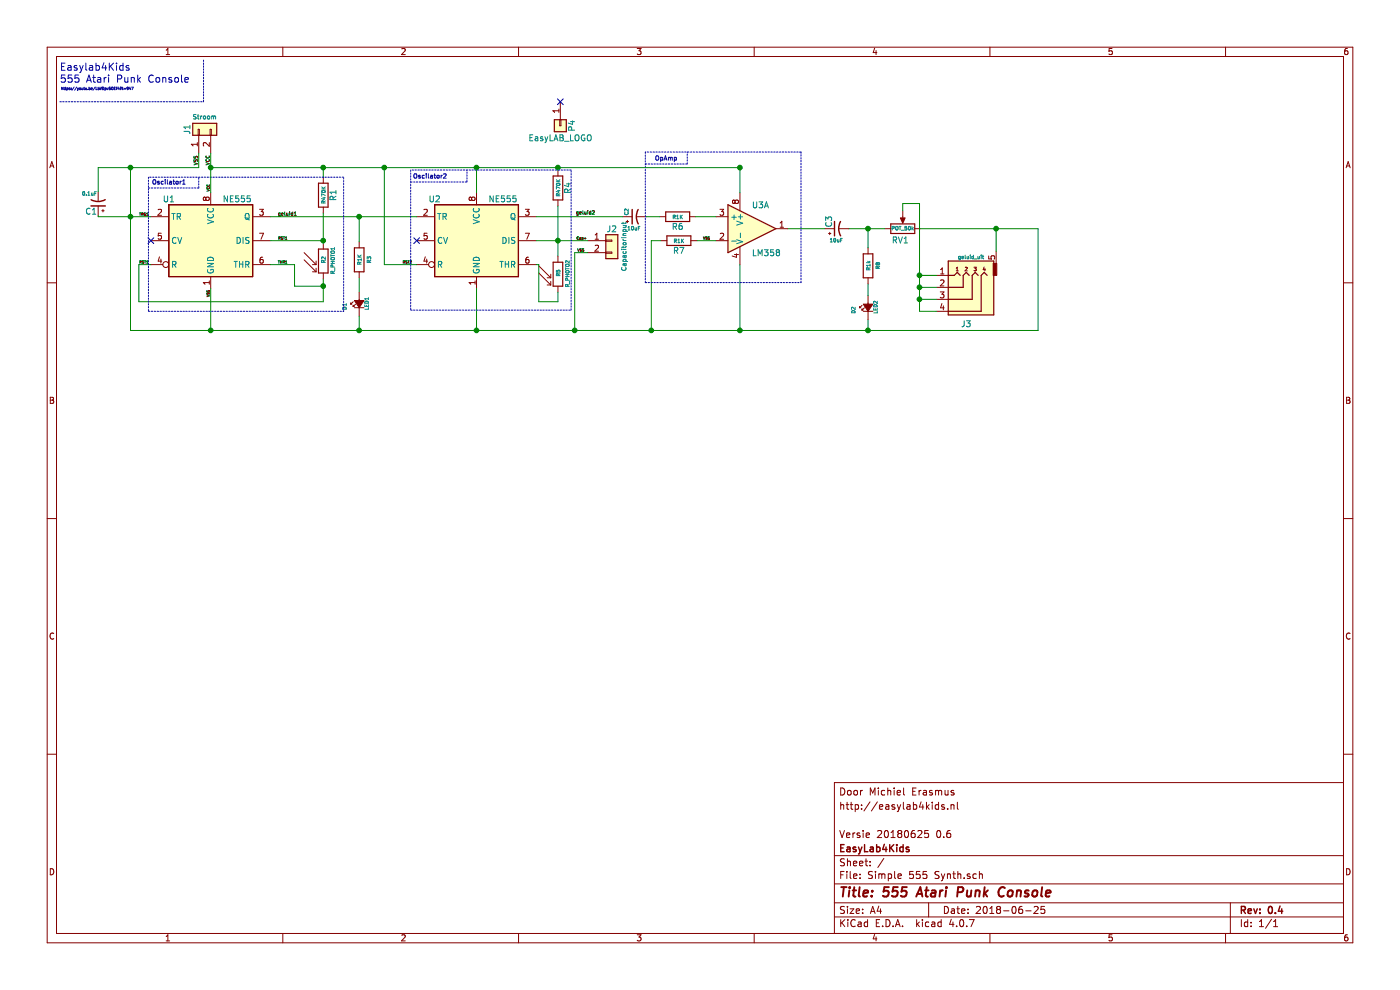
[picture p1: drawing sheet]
EESchema Schematic File Version 2
LIBS:Simple 555 Synth-rescue
LIBS:power
LIBS:device
LIBS:transistors
LIBS:conn
LIBS:linear
LIBS:regul
LIBS:74xx
LIBS:cmos4000
LIBS:adc-dac
LIBS:memory
LIBS:xilinx
LIBS:microcontrollers
LIBS:dsp
LIBS:microchip
LIBS:analog_switches
LIBS:motorola
LIBS:texas
LIBS:intel
LIBS:audio
LIBS:interface
LIBS:digital-audio
LIBS:philips
LIBS:display
LIBS:cypress
LIBS:siliconi
LIBS:opto
LIBS:atmel
LIBS:contrib
LIBS:valves
LIBS:trs_jack
LIBS:opamps
LIBS:conn_mics
LIBS:Pappavis_logo_2klr
LIBS:Sovjet_simpits_logo01
LIBS:Simple 555 Synth-cache
EELAYER 25 0
EELAYER END
$Descr A4 11693 8268
encoding utf-8
Sheet 1 1
Title "555 Atari Punk Console"
Date "2018-06-25"
Rev "0.4"
Comp "EasyLab4Kids"
Comment1 "Versie 20180625 0.6"
Comment2 ""
Comment3 "http://easylab4kids.nl"
Comment4 "Door Michiel Erasmus"
$EndDescr
Text Notes 500  600  0    60   ~ 0
Easylab4Kids
Text Notes 500  700  0    60   ~ 0
555 Atari Punk Console
$Comp
L Conn_01x01 P4
U 1 1
P 4680 1050
F 0 "P4" H 4680 1150 50  0000 C CNN
F 1 "EasyLAB_LOGO" V 4780 1050 50  0000 C CNN
F 2 "swartskaap@gmail:LOGO-sovjetSimpits" H 4680 1050 50  0001 C CNN
F 3 "" H 4680 1050 50  0000 C CNN
	1    4680 1050
	0    1    1    0   
$EndComp
NoConn ~ 7570 -470
NoConn ~ 4680 850 
$Comp
L NE555 U1
U 1 1
P 1760 2010
F 0 "U1" H 1360 2360 50  0000 L CNN
F 1 "NE555" H 1860 2360 50  0000 L CNN
F 2 "w_pth_circuits:dil_8-300_socket" H 1760 2010 50  0001 C CNN
F 3 "" H 1760 2010 50  0001 C CNN
	1    1760 2010
	1    0    0    -1  
$EndComp
$Comp
L NE555 U2
U 1 1
P 3980 2010
F 0 "U2" H 3580 2360 50  0000 L CNN
F 1 "NE555" H 4080 2360 50  0000 L CNN
F 2 "w_pth_circuits:dil_8-300_socket" H 3980 2010 50  0001 C CNN
F 3 "" H 3980 2010 50  0001 C CNN
	1    3980 2010
	1    0    0    -1  
$EndComp
$Comp
L CP1_Small C1
U 1 1
P 820 1700
F 0 "C1" H 830 1770 50  0000 L CNN
F 1 "0.1uF" H 830 1620 30  0000 L CNN
F 2 "Capacitors_ThroughHole:C_Radial_D5_L11_P2.5" H 820 1700 50  0001 C CNN
F 3 "" H 820 1700 50  0001 C CNN
	1    820  1700
	-1   0    0    1   
$EndComp
$Comp
L CP1_Small C3
U 1 1
P 6990 1910
F 0 "C3" H 7000 1980 50  0000 L CNN
F 1 "10uF" V 6890 1860 30  0000 L CNN
F 2 "Capacitors_ThroughHole:C_Radial_D5_L11_P2.5" H 6990 1910 50  0001 C CNN
F 3 "" H 6990 1910 50  0001 C CNN
	1    6990 1910
	0    -1   -1   0   
$EndComp
$Comp
L Conn_01x02 J1
U 1 1
P 1660 1080
F 0 "J1" H 1660 1180 50  0000 C CNN
F 1 "Stroom" V 1760 1030 38  0000 C CNN
F 2 "Socket_Strips:Socket_Strip_Angled_1x02" H 1660 1080 50  0001 C CNN
F 3 "" H 1660 1080 50  0001 C CNN
	1    1660 1080
	0    -1   -1   0   
$EndComp
Text Label 1660 1380 1    29   ~ 0
VSS
Text Label 1760 1380 1    29   ~ 0
VCC
$Comp
L R_PHOTO R2
U 1 1
P 2700 2180
F 0 "R2" V 2700 2160 30  0000 L CNN
F 1 "R_PHOTO1" V 2760 2070 30  0000 L TNN
F 2 "w_pth_resistors:RC07" V 2750 1930 50  0001 L CNN
F 3 "" H 2700 2130 50  0001 C CNN
	1    2700 2180
	1    0    0    -1  
$EndComp
NoConn ~ 1260 2010
Text Label 2320 1810 0    29   ~ 0
geluid1
Text Label 1760 2480 1    21   ~ 0
VSS
Text Label 1760 1600 1    21   ~ 0
VCC
$Comp
L R R1
U 1 1
P 2700 1630
F 0 "R1" V 2780 1630 50  0000 C CNN
F 1 "R470K" V 2700 1630 30  0000 C CNN
F 2 "w_pth_resistors:RC07" V 2630 1630 50  0001 C CNN
F 3 "" H 2700 1630 50  0001 C CNN
	1    2700 1630
	1    0    0    -1  
$EndComp
Text Notes 510  760  0    21   ~ 0
https://youtu.be/LbVDpv5OEf4?t=947
Text Label 1240 1810 2    21   ~ 0
TRG1
$Comp
L Conn_01x02 J2
U 1 1
P 5110 2010
F 0 "J2" H 5110 2110 50  0000 C CNN
F 1 "CapacitorInput" V 5210 1960 38  0000 C CNN
F 2 "Socket_Strips:Socket_Strip_Straight_1x02" H 5110 2010 50  0001 C CNN
F 3 "" H 5110 2010 50  0001 C CNN
	1    5110 2010
	1    0    0    -1  
$EndComp
Text Label 4880 2110 2    21   ~ 0
VSS
Text Label 4900 2010 2    21   ~ 0
Cap+
NoConn ~ 3480 2010
$Comp
L R R4
U 1 1
P 4660 1570
F 0 "R4" V 4740 1570 50  0000 C CNN
F 1 "R470K" V 4660 1570 30  0000 C CNN
F 2 "w_pth_resistors:RC07" V 4590 1570 50  0001 C CNN
F 3 "" H 4660 1570 50  0001 C CNN
	1    4660 1570
	1    0    0    -1  
$EndComp
Text Label 1240 2210 2    21   ~ 0
RST1
Text Label 2400 2010 2    21   ~ 0
RST1
Text Label 2400 2210 2    21   ~ 0
THR1
Text Label 3440 2210 2    21   ~ 0
RST2
$Comp
L LM358 U3
U 1 1
P 6280 1910
F 0 "U3" H 6280 2110 50  0000 L CNN
F 1 "LM358" H 6280 1710 50  0000 L CNN
F 2 "w_pth_circuits:dil_8-300_socket" H 6280 1910 50  0001 C CNN
F 3 "" H 6280 1910 50  0001 C CNN
	1    6280 1910
	1    0    0    -1  
$EndComp
$Comp
L R R6
U 1 1
P 5660 1810
F 0 "R6" V 5740 1810 50  0000 C CNN
F 1 "R1K" V 5660 1810 30  0000 C CNN
F 2 "w_pth_resistors:RC07" V 5590 1810 50  0001 C CNN
F 3 "" H 5660 1810 50  0001 C CNN
	1    5660 1810
	0    1    1    0   
$EndComp
$Comp
L R R7
U 1 1
P 5670 2010
F 0 "R7" V 5750 2010 50  0000 C CNN
F 1 "R1K" V 5670 2010 30  0000 C CNN
F 2 "w_pth_resistors:RC07" V 5600 2010 50  0001 C CNN
F 3 "" H 5670 2010 50  0001 C CNN
	1    5670 2010
	0    1    1    0   
$EndComp
Text Label 5930 2010 2    21   ~ 0
VSS
Text Label 4810 1800 0    29   ~ 0
geluid2
$Comp
L R R3
U 1 1
P 3000 2170
F 0 "R3" V 3080 2170 30  0000 C CNN
F 1 "R1K" V 3000 2170 30  0000 C CNN
F 2 "w_pth_resistors:RC07" V 2930 2170 50  0001 C CNN
F 3 "" H 3000 2170 50  0001 C CNN
	1    3000 2170
	1    0    0    -1  
$EndComp
$Comp
L LED_Small_ALT D1
U 1 1
P 3000 2540
F 0 "D1" H 2950 2665 30  0000 L CNN
F 1 "LED1" H 2950 2480 30  0000 L CNN
F 2 "LEDs:LED_D3.0mm" V 3000 2540 50  0001 C CNN
F 3 "" V 3000 2540 50  0001 C CNN
	1    3000 2540
	0    -1   -1   0   
$EndComp
$Comp
L R_PHOTO R5
U 1 1
P 4660 2290
F 0 "R5" V 4660 2270 30  0000 L CNN
F 1 "R_PHOTO2" V 4720 2180 30  0000 L TNN
F 2 "w_pth_resistors:RC07" V 4710 2040 50  0001 L CNN
F 3 "" H 4660 2240 50  0001 C CNN
	1    4660 2290
	1    0    0    -1  
$EndComp
$Comp
L CP1_Small C2
U 1 1
P 5300 1810
F 0 "C2" H 5310 1880 30  0000 L CNN
F 1 "10uF" V 5200 1760 30  0000 L CNN
F 2 "Capacitors_ThroughHole:C_Radial_D5_L11_P2.5" H 5300 1810 50  0001 C CNN
F 3 "" H 5300 1810 50  0001 C CNN
	1    5300 1810
	0    -1   -1   0   
$EndComp
Text Notes 1270 1550 0    37   ~ 0
Oscilator1
Text Notes 5470 1350 0    37   ~ 0
OpAmp
Text Notes 3450 1500 0    37   ~ 0
Oscilator2
$Comp
L POT RV1
U 1 1
P 7540 1910
F 0 "RV1" V 7440 1930 50  0000 C CNN
F 1 "POT_50k" V 7540 1910 30  0000 C CNN
F 2 "w_pth_resistors:trimmer_ecp_ca9-v10" H 7540 1910 50  0001 C CNN
F 3 "" H 7540 1910 50  0001 C CNN
	1    7540 1910
	0    -1   -1   0   
$EndComp
$Comp
L Audio-Jack-5 J3
U 1 1
P 8020 2500
F 0 "J3" H 7970 2710 50  0000 C CNN
F 1 "geluid_uit" H 7930 2150 30  0000 C CNN
F 2 "footprints:Tayda_3.5mm_stereo_TRS_jack_A-853" H 8270 2600 50  0001 C CNN
F 3 "" H 8270 2600 50  0001 C CNN
	1    8020 2500
	-1   0    0    1   
$EndComp
$Comp
L R R8
U 1 1
P 7250 2220
F 0 "R8" V 7330 2220 30  0000 C CNN
F 1 "R1k" V 7250 2220 30  0000 C CNN
F 2 "w_pth_resistors:RC07" V 7180 2220 50  0001 C CNN
F 3 "" H 7250 2220 50  0001 C CNN
	1    7250 2220
	1    0    0    -1  
$EndComp
$Comp
L LED_Small_ALT D2
U 1 1
P 7250 2570
F 0 "D2" H 7200 2695 30  0000 L CNN
F 1 "LED2" H 7200 2510 30  0000 L CNN
F 2 "LEDs:LED_D3.0mm" V 7250 2570 50  0001 C CNN
F 3 "" V 7250 2570 50  0001 C CNN
	1    7250 2570
	0    -1   -1   0   
$EndComp
Wire Notes Line
	1700 850  1700 500 
Wire Notes Line
	500  850  1700 850 
Wire Wire Line
	820  1810 1260 1810
Wire Wire Line
	2260 2010 2700 2010
Wire Wire Line
	2700 1780 2700 2030
Wire Wire Line
	2260 2210 2460 2210
Wire Wire Line
	1090 1400 1090 2760
Connection ~ 1090 1810
Wire Wire Line
	2260 1810 3480 1810
Wire Wire Line
	1760 2410 1760 2760
Wire Wire Line
	1660 1400 1660 1280
Wire Wire Line
	820  1400 1660 1400
Wire Wire Line
	1090 2760 8670 2760
Wire Wire Line
	2700 2330 2700 2520
Wire Wire Line
	2700 2520 1160 2520
Wire Wire Line
	1160 2520 1160 2210
Wire Wire Line
	1160 2210 1260 2210
Connection ~ 1760 1400
Connection ~ 2700 2010
Wire Wire Line
	2700 1400 2700 1480
Wire Wire Line
	820  1810 820  1800
Wire Wire Line
	820  1600 820  1400
Connection ~ 1090 1400
Wire Wire Line
	4910 2010 4480 2010
Wire Wire Line
	3980 2760 3980 2410
Connection ~ 1760 2760
Wire Wire Line
	4910 2110 4800 2110
Wire Wire Line
	4800 2110 4800 2760
Connection ~ 3980 2760
Connection ~ 4660 2010
Wire Wire Line
	3980 1400 3980 1610
Connection ~ 2700 1400
Wire Wire Line
	3210 2210 3480 2210
Wire Wire Line
	3210 1400 3210 2210
Wire Wire Line
	4660 1400 4660 1420
Connection ~ 3980 1400
Wire Wire Line
	4660 1720 4660 2000
Connection ~ 3210 1400
Wire Wire Line
	2460 2210 2460 2390
Wire Wire Line
	2460 2390 2700 2390
Connection ~ 2700 2390
Connection ~ 4660 1400
Connection ~ 4800 2760
Wire Wire Line
	6180 1400 6180 1610
Wire Wire Line
	6180 2760 6180 2210
Wire Wire Line
	5980 1810 5810 1810
Wire Wire Line
	5980 2010 5820 2010
Wire Wire Line
	5520 2010 5440 2010
Wire Wire Line
	5440 2010 5440 2760
Connection ~ 5440 2760
Wire Wire Line
	6580 1910 6890 1910
Wire Wire Line
	3000 1810 3000 2020
Connection ~ 3000 1810
Wire Wire Line
	3000 2320 3000 2440
Wire Wire Line
	3000 2640 3000 2760
Connection ~ 3000 2760
Wire Wire Line
	4660 2010 4660 2140
Wire Wire Line
	4480 2210 4500 2210
Wire Wire Line
	4500 2210 4500 2520
Wire Wire Line
	4500 2520 4660 2520
Wire Wire Line
	4660 2520 4660 2440
Wire Wire Line
	7090 1910 7390 1910
Connection ~ 6180 2760
Wire Notes Line
	5390 1270 5390 2360
Wire Notes Line
	5390 2360 6690 2360
Wire Notes Line
	6690 2360 6690 1270
Wire Notes Line
	6690 1270 5390 1270
Wire Wire Line
	4480 1810 5200 1810
Wire Wire Line
	5400 1810 5510 1810
Wire Notes Line
	2600 2600 2870 2600
Wire Notes Line
	2870 2600 2870 1480
Wire Notes Line
	2870 1480 1240 1480
Wire Notes Line
	1240 1480 1240 2600
Wire Notes Line
	1240 2600 2590 2600
Wire Notes Line
	1240 1570 1660 1570
Wire Notes Line
	1660 1570 1660 1480
Wire Notes Line
	5390 1370 5740 1370
Wire Notes Line
	5740 1370 5740 1270
Connection ~ 6180 1400
Wire Notes Line
	3550 1420 3430 1420
Wire Notes Line
	3430 1420 3430 2590
Wire Notes Line
	3430 2590 4770 2590
Wire Notes Line
	4770 2590 4770 1420
Wire Notes Line
	4770 1420 3560 1420
Wire Notes Line
	3430 1520 3900 1520
Wire Notes Line
	3900 1520 3900 1420
Wire Wire Line
	7690 1910 8670 1910
Wire Wire Line
	8320 1910 8320 2100
Wire Wire Line
	8670 1910 8670 2760
Connection ~ 8320 1910
Wire Wire Line
	7250 2070 7250 1910
Connection ~ 7250 1910
Wire Wire Line
	7250 2670 7250 2760
Connection ~ 7250 2760
Wire Wire Line
	7250 2370 7250 2470
Wire Wire Line
	7820 2300 7680 2300
Wire Wire Line
	7680 1700 7680 2600
Wire Wire Line
	7680 2400 7820 2400
Wire Wire Line
	7680 2500 7820 2500
Connection ~ 7680 2400
Wire Wire Line
	7680 2600 7820 2600
Connection ~ 7680 2500
Wire Wire Line
	6180 1400 1760 1400
Connection ~ 7680 2300
Wire Wire Line
	7540 1760 7540 1700
Wire Wire Line
	7540 1700 7680 1700
Wire Wire Line
	1760 1280 1760 1610
$EndSCHEMATC
